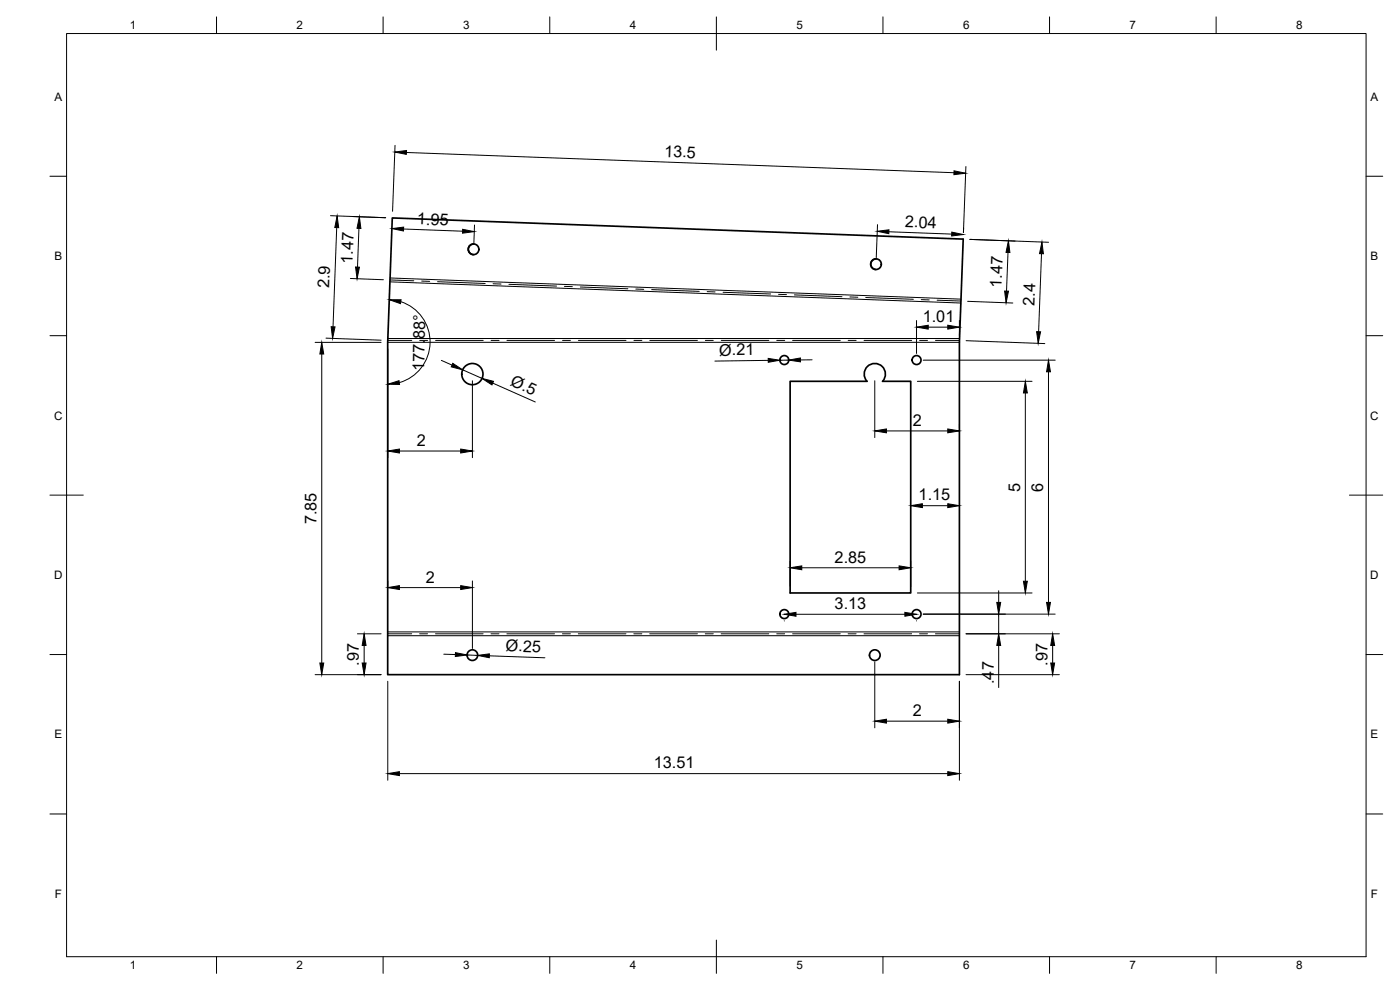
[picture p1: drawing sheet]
<svg xmlns="http://www.w3.org/2000/svg" width="420mm" height="297mm" viewBox="0 0 420 297" stroke-linecap="round" stroke-linejoin="round" font-family="sans-serif">
<!-- layer: Visible -->
<g fill="none" stroke="#000" stroke-width=".51">
<path d="M117.7 65.4l171.4 6.3-1.2 31v99.7h-171.5v-99.7zM142.2 73.2a1.6 1.6 0 0 0-1.7 1.5 1.6 1.6 0 0 0 1.6 1.7M263 77.7a1.6 1.6 0 0 0-1.7 1.5 1.6 1.6 0 0 0 1.6 1.7M237.1 114.4h23.1a3.2 3.2 0 0 1 .1-4.4 3.2 3.2 0 0 1 4.5 0 3.2 3.2 0 0 1 .1 4.4h8.4v63.5h-36.2z"/>
<circle cx="142.1" cy="74.8" r="1.6"/>
<circle cx="262.9" cy="79.3" r="1.6"/>
<circle cx="141.8" cy="112.2" r="3.2"/>
<circle cx="235.4" cy="108" r="1.34"/>
<circle cx="275.1" cy="108" r="1.34"/>
<circle cx="141.8" cy="196.6" r="1.6"/>
<circle cx="235.4" cy="184.3" r="1.34"/>
<circle cx="262.5" cy="196.6" r="1.6"/>
<circle cx="275.1" cy="184.3" r="1.34"/>
</g>
<!-- layer: Center Lines -->
<g fill="none" stroke="#000" stroke-width=".3">
<path d="M117.1 84l7.1 .3M126.6 84.3l2.3 .1M131.3 84.5l14.3 .6M148 85.1l2.4 .1M152.7 85.3l14.3 .5M169.4 85.9l2.4 .1M174.2 86.1l14.2 .5M190.8 86.7l2.4 .1M195.6 86.9l14.2 .5M212.2 87.5l2.4 .1M217 87.7l14.3 .5M233.7 88.3l2.3 .1"/>
<path d="M238.4 88.5l14.3 .5M255.1 89.1l2.4 .1M259.8 89.3l14.3 .5M276.5 89.9l2.4 .1M281.2 90.1l7.2 .2M116.4 102.1h7.2M126 102.1h2.3M130.7 102.1h14.3M147.4 102.1h2.4M152.1 102.1h14.3M168.8 102.1h2.4M173.6 102.1h14.3"/>
<path d="M190.2 102.1h2.4M195 102.1h14.3M211.7 102.1h2.4M216.5 102.1h14.2M233.1 102.1h2.4M237.9 102.1h14.3M254.6 102.1h2.3M259.3 102.1h14.3M276 102.1h2.4M280.8 102.1h7.2M116.4 190.2h7.1M125.9 190.2h2.4"/>
<path d="M130.7 190.2h14.3M147.4 190.2h2.4M152.1 190.2h14.3M168.8 190.2h2.4M173.6 190.2h14.3M190.2 190.2h2.4M195 190.2h14.3M211.7 190.2h2.4M216.4 190.2h14.3M233.1 190.2h2.4M237.9 190.2h14.3M254.5 190.2h2.4"/>
<path d="M259.3 190.2h14.3M276 190.2h2.3M280.7 190.2h7.2"/>
</g>
<!-- layer: Visible Narrow -->
<path d="M117 84.6l171.4 6.3M117.1 83.4l171.3 6.4M116.4 102.7h171.5M116.4 101.6h171.6M116.4 190.7h171.5M116.4 189.6h171.5" fill="none" stroke="#000" stroke-width=".3"/>
<!-- layer: Border -->
<g fill="none" stroke="#000" stroke-width=".3">
<path d="M20 10.1h390v276.9h-390zM65 5.1v5M115 5.1v5M165 5.1v5M215 5.1v10M265 5.1v5M315 5.1v5M365 5.1v5M15 52.9h5M410 52.9h5M15 100.7h5M410 100.7h5"/>
<path d="M15 148.6h10M405 148.6h10M15 196.4h5M410 196.4h5M15 244.2h5M410 244.2h5M65 287v5M115 287v5M165 287v5M215 282.1v9.9M265 287v5M315 287v5"/>
<path d="M365 287v5"/>
</g>
<!-- layer: Dimensions -->
<g fill="none" stroke="#000" stroke-width=".3">
<path d="M118.6 43.6l-.8 19.8M122 45.7l164.3 6.1M289.9 50l-.8 19.8 .1-1.4M99.2 64.7l16.5 .6-9.8-.3M101 68.3l-1.1 29.8M107.7 68.5l-.4 11.6M121.1 68.7l17.7 .7M142.4 67.5l-.2 5.3M263.4 67.4l-.4 9.9M266.8 69.5l18.8 .7M291.1 71.8l23.6 .9M302.5 75.7l-.4 11.6"/>
<path d="M312.6 76.1l-.9 23.4M105.2 83.6l9.9 .3M120.3 90.5a12.7 12.7 0 0 1 8.8 12.3 12.7 12.7 0 0 1-9.2 12M275.1 96.2v9.9M278.6 98.2h5.8M287.9 96.2v4.5M290.4 90.4l13.6 .5M94.6 102.7h19.8M96.6 106.2v92.7M97.8 101.5l16.6 .6M116.4 104.7v32.6M132.5 108.1l3.2 1.4"/>
<path d="M138.9 111l5.8 2.5M141.8 114.2v23.1M147.9 114.9l12.8 5.7M230.5 108.1l-16 .2M236.7 108l-2.7 .1M243.7 108h-3.5M262.5 114.2v17.1M275.3 114.4h34.4M277.1 108.1h39.6M289.9 102.2l23.7 .9M307.7 117.9v56.5M314.7 111.6v69.1"/>
<path d="M119.9 135.3h18.4M266 129.3h18.4M287.9 127.3v1.1M276.8 151.7h7.6M116.4 174.3v1.8M119.9 176.3h18.4M141.8 174.3v20.3M237.1 168.4v7.5M240.6 170.4h29.2M273.3 168.4v7.5M275.3 177.9h34.4M299.7 177.3v3.4"/>
<path d="M107.3 190.2h7.1M109.3 193.7v5.2M133.2 196.3l3.5 .1M140.2 196.5l3.1 .1M146.9 196.8l16.6 .6M235.4 186.3h.1M238.9 184.3h32.7M262.5 198.6v19.8M275.1 186.3h.1M277.1 184.3h39.6M289.9 190.2h28M299.7 184.3v5.9"/>
<path d="M299.7 193.7v12.6M315.9 193.7v5.2M94.6 202.4h19.8M116.4 204.4v29.7M266 216.4h18.4M287.9 204.4v29.7M289.9 202.4h28M119.9 232.1h164.5"/>
</g>
<g fill="#000" stroke="#000" stroke-width=".3">
<path d="M118.5 45.6l3.5-.4-.1 1.1zM286.3 51.3l3.5 .7-3.5 .4zM101.2 64.8l.4 3.5h-1.1zM107.8 65l.5 3.5h-1.2zM117.6 68.6l3.5-.5v1.2zM138.9 68.8l3.4 .7-3.5 .5zM263.3 69.4l3.5-.5-.1 1.2zM285.6 69.6l3.5 .8-3.5 .4zM302.6 72.2l.5 3.6-1.2-.1zM312.7 72.6l.4 3.5h-1.1zM99.4 98l1.1 .1-.7 3.4zM106.7 80.1l1.2 .1-.7 3.4z"/>
<path d="M116.8 89.9h3.6l-.2 1.2zM275.1 98.2l3.5-.6v1.1zM284.4 97.6l3.5 .6-3.5 .5zM301.5 87.3l1.2 .1-.8 3.5zM311.1 99.5l1.2 .1-.7 3.4zM96.6 102.7l.6 3.5h-1.2zM116.4 115.3l3.4-1.1 .1 1.2zM135.9 109l3 2-3.5-.9zM144.7 113.5l3.4 .9-.5 1.1zM230.5 107.5l3.5 .6-3.4 .6zM236.7 108l3.5-.6v1.2zM307.7 114.4l.6 3.5h-1.2z"/>
<path d="M314.7 108.1l.6 3.5h-1.2zM116.4 135.3l3.5-.6v1.2zM138.3 134.7l3.5 .6-3.5 .6zM262.5 129.3l3.5-.6v1.2zM284.4 128.7l3.5 .6-3.5 .6zM273.3 151.7l3.5-.6v1.2zM284.4 151.1l3.5 .6-3.5 .6zM116.4 176.3l3.5-.6v1.2zM138.3 175.7l3.5 .6-3.5 .6zM237.1 170.4l3.5-.6v1.1zM269.8 169.8l3.5 .6-3.5 .5zM307.1 174.4h1.2l-.6 3.5z"/>
<path d="M96 198.9h1.2l-.6 3.5zM109.3 190.2l.6 3.5h-1.2zM108.7 198.9h1.2l-.6 3.5zM136.7 195.8l3.5 .7-3.5 .5zM143.3 196.6l3.6-.4-.1 1.1zM235.4 184.3l3.5-.6v1.2zM271.6 183.7l3.5 .6-3.5 .6zM299.1 180.7h1.2l-.6 3.6zM299.7 190.2l.6 3.5h-1.2zM314.1 180.7h1.2l-.6 3.6zM315.9 190.2l.6 3.5h-1.2zM315.3 198.9h1.2l-.6 3.5z"/>
<path d="M262.5 216.4l3.5-.6v1.2zM284.4 215.8l3.5 .6-3.5 .6zM116.4 232.1l3.5-.6v1.2zM284.4 231.5l3.5 .6-3.5 .6z"/>
</g>
<g font-size="4.9">
<text x="199.3" y="47" transform="rotate(2 199.3 47)">13.5</text>
<text x="125.1" y="67.3" transform="rotate(2 125.1 67.3)">1.95</text>
<text x="271.5" y="68.1" transform="rotate(2 271.5 68.1)">2.04</text>
<text x="105.8" y="79.2" transform="rotate(-88 105.8 79.2)">1.47</text>
<text x="98.8" y="86.5" transform="rotate(-88 98.8 86.5)">2.9</text>
<text x="300.6" y="86.4" transform="rotate(-88 300.6 86.4)">1.47</text>
<text x="310.5" y="91.7" transform="rotate(-88 310.5 91.7)">2.4</text>
<text x="276.9" y="96.6">1.01</text>
<text x="215.8" y="106.7" transform="rotate(-1 215.8 106.7)">Ø.21</text>
<text x="127.3" y="111.4" transform="rotate(-89 127.3 111.4)">177.88°</text>
<text x="152.9" y="115.4" transform="rotate(24 152.9 115.4)">Ø.5</text>
<text x="273.9" y="127.8">2</text>
<text x="125.1" y="133.8">2</text>
<text x="306.2" y="147.5" transform="rotate(-90 306.2 147.5)">5</text>
<text x="313.1" y="147.5" transform="rotate(-90 313.1 147.5)">6</text>
<text x="275.7" y="150.2">1.15</text>
<text x="95" y="157.4" transform="rotate(-90 95 157.4)">7.85</text>
<text x="250.5" y="168.8">2.85</text>
<text x="127.8" y="174.8">2</text>
<text x="250.5" y="182.7">3.13</text>
<text x="151.7" y="195.3" transform="rotate(2 151.7 195.3)">Ø.25</text>
<text x="107.7" y="199.8" transform="rotate(-90 107.7 199.8)">.97</text>
<text x="314.3" y="199.8" transform="rotate(-90 314.3 199.8)">.97</text>
<text x="298.2" y="205.2" transform="rotate(-90 298.2 205.2)">.47</text>
<text x="273.9" y="214.9">2</text>
<text x="196.2" y="230.6">13.51</text>
</g>
<g font-size="3.5">
<text x="39" y="8.8">1</text>
<text x="89" y="8.8">2</text>
<text x="139" y="8.8">3</text>
<text x="189" y="8.8">4</text>
<text x="239" y="8.8">5</text>
<text x="289" y="8.8">6</text>
<text x="339" y="8.8">7</text>
<text x="389" y="8.8">8</text>
<text x="16.3" y="30.2">A</text>
<text x="411.3" y="30.2">A</text>
<text x="16.3" y="78">B</text>
<text x="411.3" y="78">B</text>
<text x="16.2" y="125.9">C</text>
<text x="411.2" y="125.9">C</text>
<text x="16.2" y="173.7">D</text>
<text x="411.2" y="173.7">D</text>
<text x="16.3" y="221.6">E</text>
<text x="411.3" y="221.6">E</text>
<text x="16.4" y="269.4">F</text>
<text x="411.4" y="269.4">F</text>
<text x="39" y="290.8">1</text>
<text x="89" y="290.8">2</text>
<text x="139" y="290.8">3</text>
<text x="189" y="290.8">4</text>
<text x="239" y="290.8">5</text>
<text x="289" y="290.8">6</text>
<text x="339" y="290.8">7</text>
<text x="389" y="290.8">8</text>
</g>
</svg>
